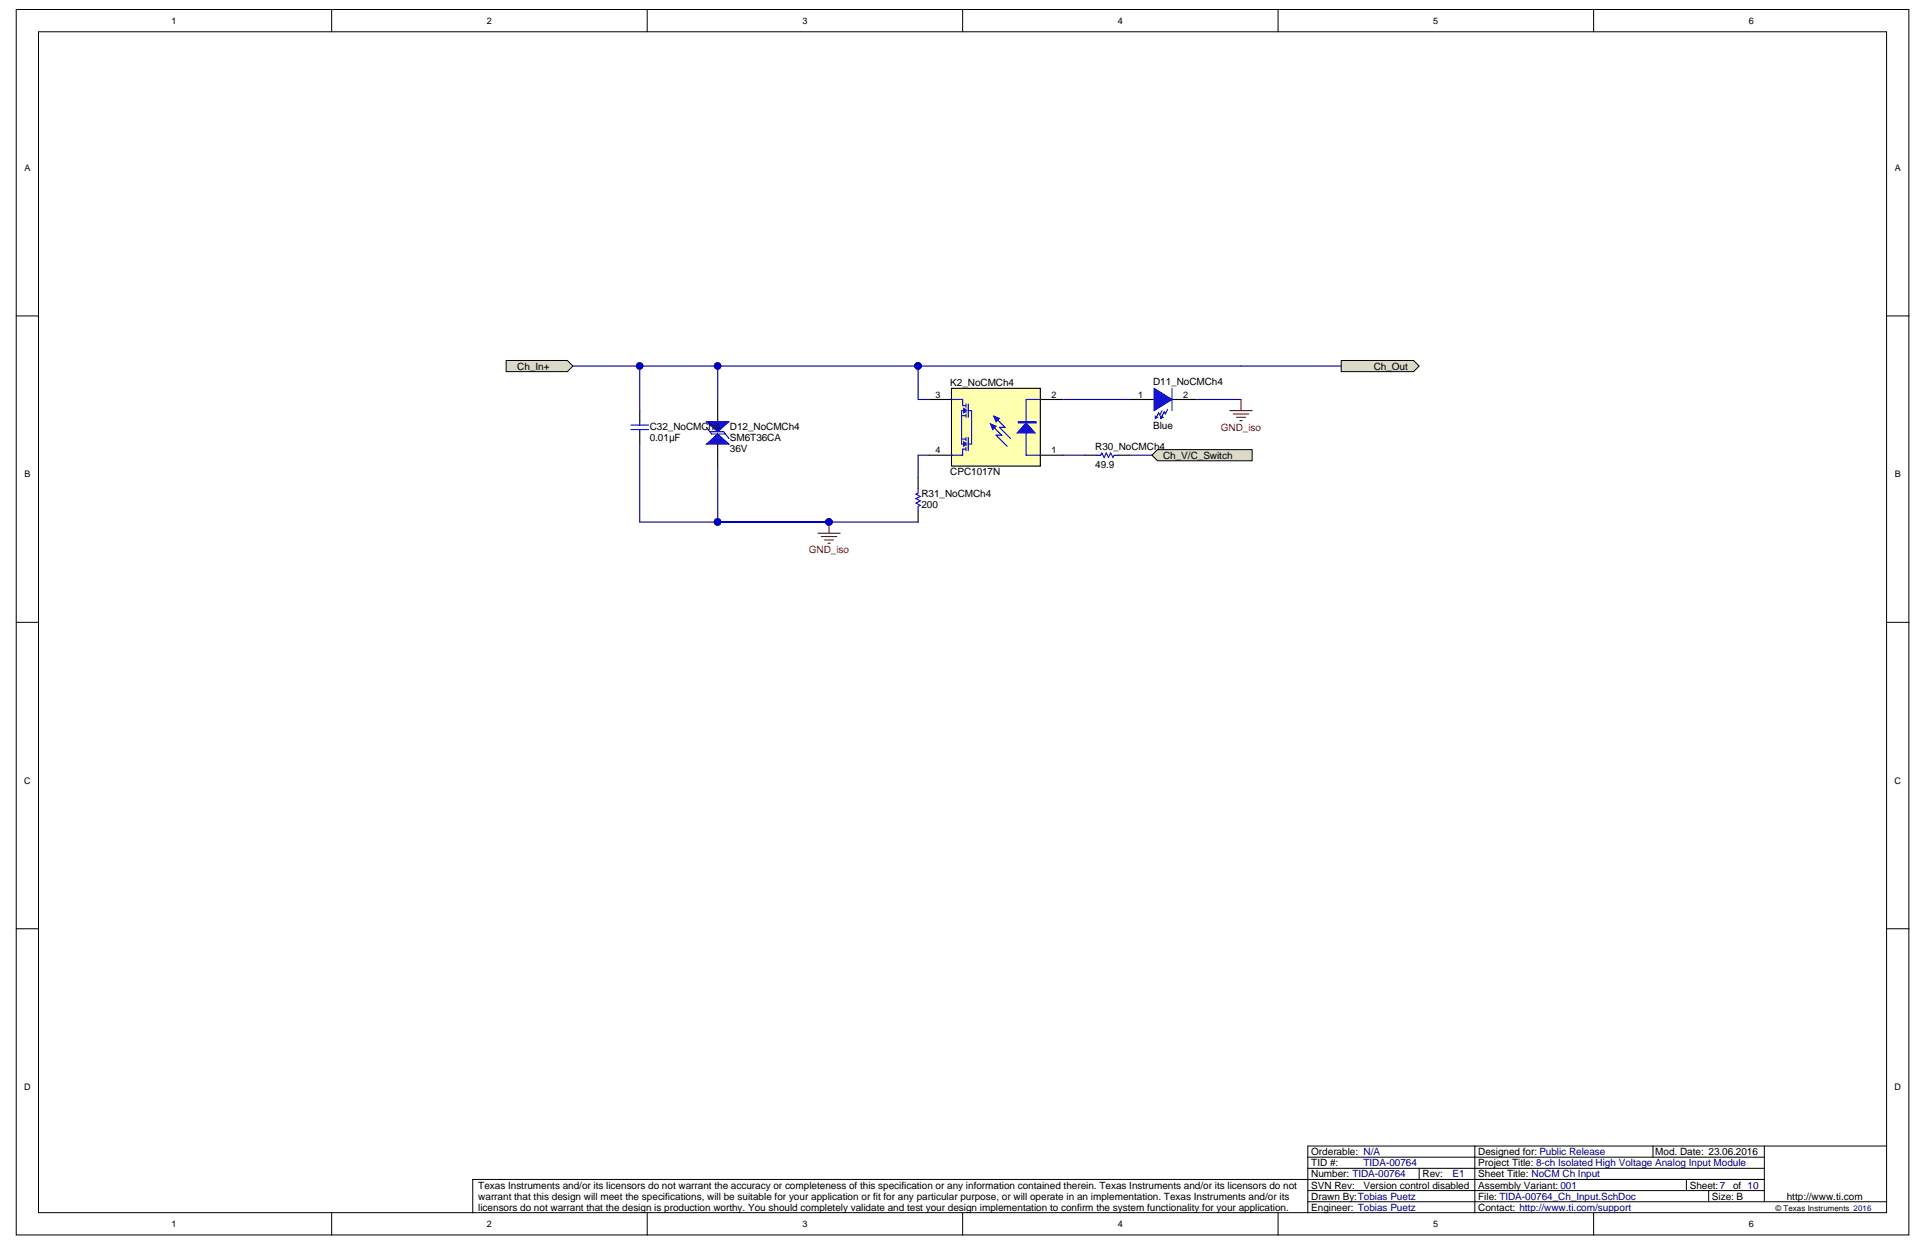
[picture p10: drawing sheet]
<svg xmlns="http://www.w3.org/2000/svg" width="432mm" height="279mm" viewBox="0 0 432 279" stroke-linecap="round" stroke-linejoin="round" font-family="sans-serif">
<g fill="#fff" stroke="#000" stroke-width=".22">
<path d="M3.6 2.1h424.1v274.5h-424.1z"/>
<path d="M8.6 7.1h414.1v264.5h-414.1z"/>
</g>
<g fill="none" stroke="#000" stroke-width=".22">
<path d="M74.3 2.1v5M145 2.1v5M215.7 2.1v5M286.4 2.1v5M357.1 2.1v5M3.6 70.8h5M422.8 70.8h5M3.6 139.4h5M422.8 139.4h5M3.6 208h5M422.8 208h5M293.1 259.2h102.2"/>
<path d="M330.5 256.7h-37.4v14.9M370.4 256.7v2.5M395.3 256.7v12.4M422.8 256.7h-92.3v14.9M74.3 271.6v5M145 271.6v5M215.7 271.6v5M286.4 271.6v5M293.1 269.1h129.7M293.1 266.6h102.2M293.1 261.6h102.2M318 261.6v2.5"/>
<path d="M357.1 271.6v5M377.9 264.1v2.5M382.9 266.6v2.5M395.3 264.1h-289.4v7.5"/>
</g>
<path d="M253.1 89.5h5.5M262.6 89.5h5.5M205.7 106.9v2.5M205.7 114.4v2.5" fill="none" stroke="#000" stroke-width=".25"/>
<path d="M205.7 109.4v1l-.5 .3 1 .5-1 .5 1 .5-1 .5 1 .5-.5 .2v1" fill="none" stroke="#00f" stroke-width=".25"/>
<path d="M258.6 87l4 2.5-4 2.5z" fill="#00f"/>
<path d="M258.6 87l4 2.5-4 2.5zM260.4 92l-.5 1-.3-.5-.5 1M261.6 91.7l-.5 1-.2-.5-.5 1M262.6 87v5" fill="none" stroke="#00f" stroke-width=".25"/>
<path d="M260.1 93.2l.5 .3-.5 .2z" fill="#00f"/>
<path d="M260.1 93.2l.5 .3-.5 .2z" fill="none" stroke="#00f" stroke-width=".25"/>
<path d="M258.9 93.2l.5 .3-.5 .2z" fill="#00f"/>
<path d="M258.9 93.2l.5 .3-.5 .2z" fill="none" stroke="#00f" stroke-width=".25"/>
<path d="M259.4 100.7h21.2v2.5h-21.2l-1.3-1.3z" fill-rule="evenodd" fill="#dcd9c7" stroke="#000" stroke-width=".22"/>
<path d="M205.7 82h72.4M238.2 89.5h14.9M275.6 89.5h2.5" fill="none" stroke="#000080" stroke-width=".25"/>
<circle cx="205.7" cy="82" r=".72" fill="#000080" stroke="#000080" stroke-width=".22"/>
<g fill="#dcd9c7" stroke="#000" stroke-width=".22">
<path d="M300.5 80.7h16.3l1.2 1.3-1.2 1.2h-16.3z" fill-rule="evenodd"/>
<path d="M113.4 80.7h13.7l1.3 1.3-1.3 1.2h-13.7z" fill-rule="evenodd"/>
</g>
<path d="M275.6 92h5M276.3 92.7h3.5M277.1 93.5h2M277.8 94.2h.5M278.1 89.5v2.5" fill="none" stroke="#800000" stroke-width=".25"/>
<path d="M160.8 104.4v12.5" fill="none" stroke="#000080" stroke-width=".25"/>
<circle cx="160.8" cy="116.9" r=".72" fill="#000080" stroke="#000080" stroke-width=".22"/>
<path d="M160.8 89.5v5M160.8 99.4v5" fill="none" stroke="#000" stroke-width=".25"/>
<path d="M158.3 94.5h5l-2.5 2.2z" fill="#00f"/>
<path d="M158.3 94.5h5l-2.5 2.2z" fill="none" stroke="#00f" stroke-width=".25"/>
<path d="M158.3 99.4l2.5-2.2 2.5 2.2z" fill="#00f"/>
<path d="M141.4 95.2h4M141.4 96.2h4M143.4 94.5v.7M143.4 96.2v.8M158.3 99.4l2.5-2.2 2.5 2.2zM158.3 95.7l1.1 1.5h3.2M159.1 96.7h3.1l1.1 1.5" fill="none" stroke="#00f" stroke-width=".25"/>
<path d="M183.3 119.4h5M185.8 116.9v2.5M184 120.2h3.5M184.8 120.9h2M185.5 121.7h.5" fill="none" stroke="#800000" stroke-width=".25"/>
<g fill="#000080" stroke="#000080" stroke-width=".22">
<circle cx="185.7" cy="116.9" r=".72"/>
<circle cx="143.3" cy="82" r=".72"/>
<circle cx="160.8" cy="116.9" r=".72"/>
<circle cx="160.8" cy="82" r=".72"/>
</g>
<path d="M143.4 92v2.5M143.4 97v2.4" fill="none" stroke="#000" stroke-width=".25"/>
<path d="M143.4 99.4v17.5h62.3M143.4 82v10M160.8 82v7.5M268.1 89.5h7.5M278.1 82h22.4M205.7 101.9v5" fill="none" stroke="#000080" stroke-width=".25"/>
<path d="M213.2 87h19.9v17.4h-19.9z" fill="#ffffb0" stroke="#000" stroke-width=".25"/>
<path d="M208.2 89.5h5M233.2 89.5h5M208.2 101.9h5M233.2 101.9h5" fill="none" stroke="#000" stroke-width=".25"/>
<path d="M229.9 97v4.9h3.3M233.2 89.5h-3.3v5M213.2 101.9h2.3" fill="none" stroke="#00f" stroke-width=".25"/>
<path d="M229.9 94.7l2 2.3h-4z" fill="#00f"/>
<path d="M215.5 98.3h.8M216.5 98v.7M216.5 99.1v.7M217 98v2.9M228.2 94.5h4v.2h-4zM228.2 94.6h4M229.9 94.7l2 2.3h-4zM216.3 100.6h-.6v1.3h-.2M216.5 100.2v.7" fill="none" stroke="#00f" stroke-width=".25"/>
<path d="M216 98.9l.5 .5-.5 .5z" fill="#00f"/>
<path d="M216 98.9l.5 .5-.5 .5z" fill="none" stroke="#00f" stroke-width=".22"/>
<path d="M213.2 89.5h2.5v1.3h.6M215.5 93.1h.8M216 92h-.5v7.4h.5M216.5 90.5v.7M216.5 91.6v.7M216.5 92.7v.8M217 90.5v3" fill="none" stroke="#00f" stroke-width=".25"/>
<path d="M216 91.5l.5 .5-.5 .5z" fill="#00f"/>
<path d="M216 91.5l.5 .5-.5 .5z" fill="none" stroke="#00f" stroke-width=".22"/>
<path d="M217 92h.7v7.4h-.7M221.9 95l2.5 2.5h-1.2l2.5 2.4" fill="none" stroke="#00f" stroke-width=".25"/>
<path d="M221.9 95l1.3 .5-.8 .7z" fill="#00f"/>
<path d="M221.9 95l1.3 .5-.8 .7zM222.7 93.2l2.5 2.5h-1.3l2.5 2.5" fill="none" stroke="#00f" stroke-width=".25"/>
<path d="M222.7 93.2l1.2 .5-.7 .8z" fill="#00f"/>
<path d="M222.7 93.2l1.2 .5-.7 .8zM245.6 101.9h1l.3-.5 .5 1 .5-1 .5 1 .5-1 .5 1 .2-.5h1" fill="none" stroke="#00f" stroke-width=".25"/>
<path d="M243.2 101.9h2.4M250.6 101.9h2.5" fill="none" stroke="#000" stroke-width=".25"/>
<path d="M128.4 82h77.3v7.5h2.5M205.7 101.9h2.5M238.2 101.9h5M253.1 101.9h5" fill="none" stroke="#000080" stroke-width=".25"/>
<g fill="#000080" stroke="#000080" stroke-width=".22">
<circle cx="143.3" cy="82" r=".72"/>
<circle cx="160.8" cy="82" r=".72"/>
<circle cx="205.7" cy="82" r=".72"/>
</g>
<g font-size="2.2">
<text x="115.9" y="82.8">Ch_In+</text>
<text x="307.8" y="82.8">Ch_Out</text>
<text x="212.9" y="86.5">K2_NoCMCh4</text>
<text x="258.4" y="86.3">D11_NoCMCh4</text>
<text x="258.4" y="96">Blue</text>
<text x="145.6" y="98.7">0.01µF</text>
<text x="145.6" y="96.2">C32_NoCMCh4</text>
<text x="163.6" y="101.2">36V</text>
<text x="163.6" y="96.2">D12_NoCMCh4</text>
<text x="163.6" y="98.7">SM6T36CA</text>
<text x="245.4" y="100.7">R30_NoCMCh4</text>
<text x="212.9" y="106.5">CPC1017N</text>
<text x="245.4" y="104.7">49.9</text>
<text x="260.6" y="102.7">Ch_V/C_Switch</text>
<text x="206.5" y="113.7">200</text>
<text x="206.5" y="111.2">R31_NoCMCh4</text>
<text x="293.8" y="263.7">Number: TIDA-00764</text>
<text x="293.8" y="261.2">TID #:</text>
<text x="293.8" y="258.7">Orderable: N/A</text>
<text x="318.8" y="263.7">Rev:</text>
<text x="331.2" y="263.7">Sheet Title: NoCM Ch Input</text>
<text x="331.2" y="261.2">Project Title: 8-ch Isolated High Voltage Analog Input Module</text>
<text x="331.2" y="258.7">Designed for: Public Release</text>
<text x="370.9" y="258.7">Mod. Date: 23.06.2016</text>
<text x="107.2" y="266.2">Texas Instruments and/or its licensors do not warrant the accuracy or completeness of this specification or any information contained therein. Texas Instruments and/or its licensors do not</text>
<text x="107.2" y="268.7">warrant that this design will meet the specifications, will be suitable for your application or fit for any particular purpose, or will operate in an implementation. Texas Instruments and/or its</text>
<text x="293.8" y="268.7">Drawn By:Tobias Puetz</text>
<text x="293.8" y="266.2">SVN Rev:</text>
<text x="305.5" y="266.2">Version control disabled</text>
<text x="331.2" y="268.7">File: TIDA-00764_Ch_Input.SchDoc</text>
<text x="331.2" y="266.2">Assembly Variant: 001</text>
<text x="378.6" y="266.2">Sheet:7</text>
<text x="383.6" y="268.7">Size: B</text>
<text x="388.4" y="266.2">of 10</text>
<text x="400.4" y="268.7">http://www.ti.com</text>
<text x="107.2" y="271.2">licensors do not warrant that the design is production worthy. You should completely validate and test your design implementation to confirm the system functionality for your application.</text>
<text x="293.8" y="271.2">Engineer: Tobias Puetz</text>
<text x="331.2" y="271.2">Contact: http://www.ti.com/support</text>
</g>
<g font-size="2.2" fill="#800000">
<text x="273.6" y="96.5">GND_iso</text>
<text x="181.2" y="123.9">GND_iso</text>
</g>
<g font-size="2.2" fill="#000080">
<text x="305.5" y="261.2">TIDA-00764</text>
<text x="325.5" y="263.7">E1</text>
</g>
<g font-size="2">
<text x="38.4" y="5.3">1</text>
<text x="109.1" y="5.3">2</text>
<text x="179.8" y="5.3">3</text>
<text x="250.5" y="5.3">4</text>
<text x="321.2" y="5.3">5</text>
<text x="391.9" y="5.3">6</text>
<text x="5.5" y="38.3">A</text>
<text x="424.6" y="38.3">A</text>
<text x="209.6" y="89.1">3</text>
<text x="235.6" y="89.1">2</text>
<text x="255" y="89.1">1</text>
<text x="265.1" y="89.1">2</text>
<text x="209.6" y="101.5">4</text>
<text x="235.6" y="101.5">1</text>
<text x="5.5" y="106.9">B</text>
<text x="424.6" y="106.9">B</text>
<text x="5.4" y="175.5">C</text>
<text x="424.5" y="175.5">C</text>
<text x="5.4" y="244.1">D</text>
<text x="424.5" y="244.1">D</text>
<text x="38.4" y="274.8">1</text>
<text x="109.1" y="274.8">2</text>
<text x="179.8" y="274.8">3</text>
<text x="250.5" y="274.8">4</text>
<text x="321.2" y="274.8">5</text>
<text x="391.9" y="274.8">6</text>
</g>
<text font-size="1.8" x="397.8" y="271.3">© Texas Instruments 2016</text>
</svg>
